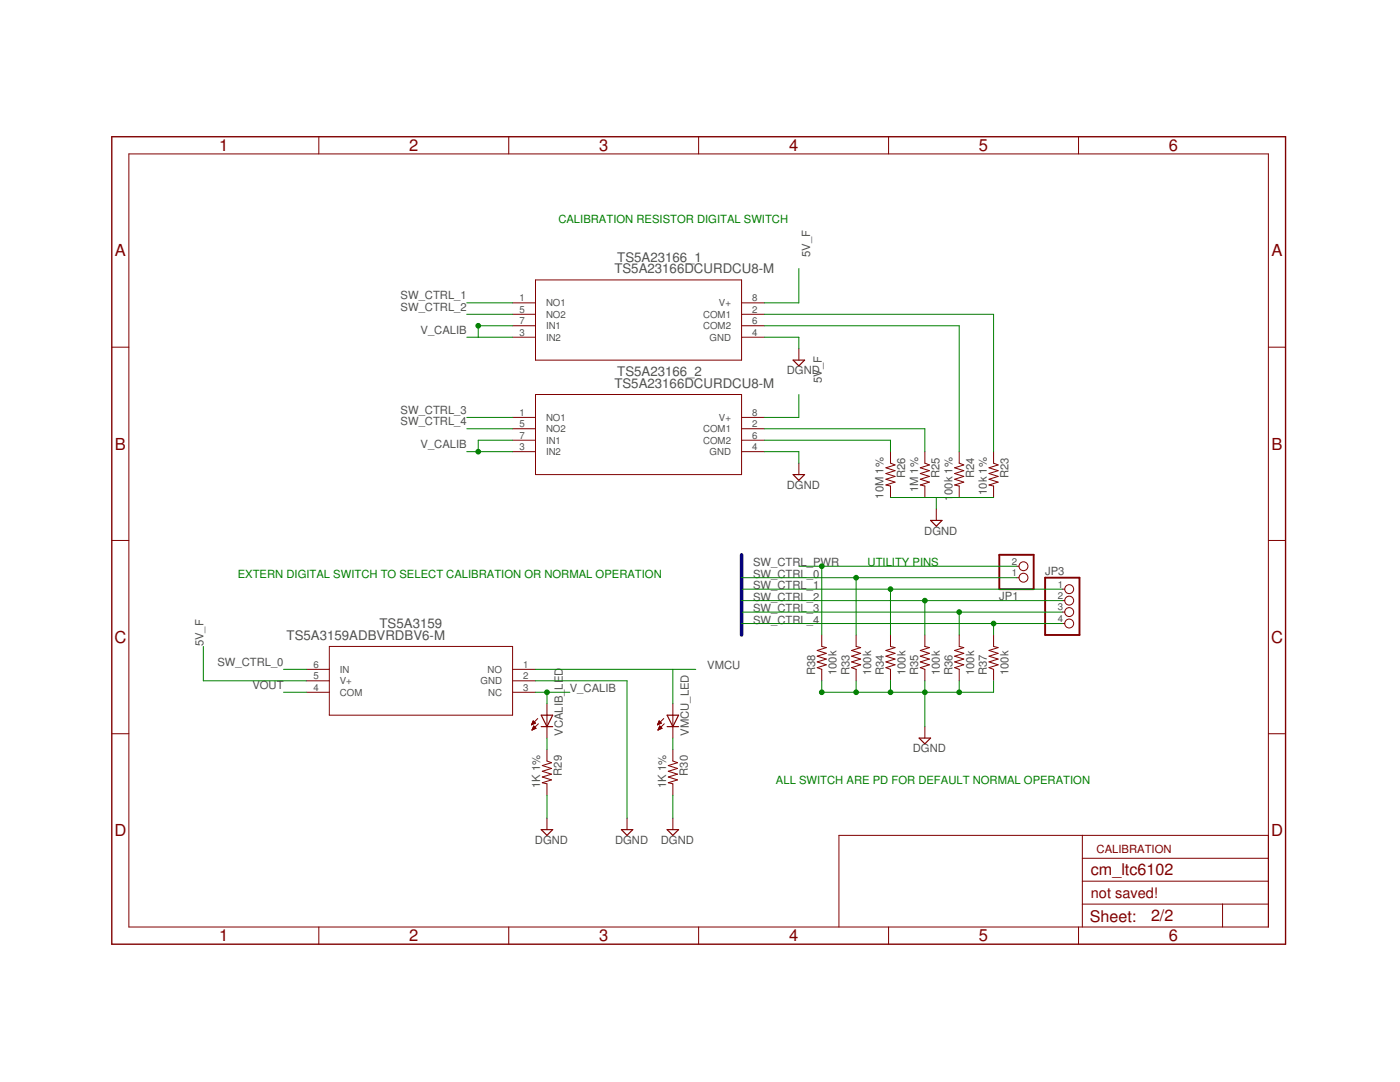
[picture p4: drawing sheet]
<svg xmlns="http://www.w3.org/2000/svg" width="279mm" height="216mm" viewBox="0 0 279 216" stroke-linecap="round" stroke-linejoin="round" font-family="sans-serif">
<g fill="none" stroke="#800000" stroke-width=".2">
<path d="M25.7 30.7h227.4v154.3h-227.4zM63.6 27.3v3.4M101.5 27.3v3.4M139.4 27.3v3.4M177.3 27.3v3.4M215.2 27.3v3.4M106.9 55.9h41.1v16h-41.1zM22.3 69.3h3.4M102.3 60.4h4.6M102.3 62.7h4.6M102.3 67.3h4.6M102.3 65h4.6"/>
<path d="M106.9 78.7h41.1v16h-41.1zM148 60.4h4.6M148 62.7h4.6M148 67.3h4.6M148 65h4.6M159.4 69.6v2.3M253.1 69.3h3.5M102.3 83.3h4.6M102.3 85.6h4.6M102.3 90.1h4.6M102.3 87.8h4.6M148 83.3h4.6"/>
<path d="M148 85.6h4.6M148 90.1h4.6M148 87.8h4.6M159.4 92.4v2.3M177.7 90.1v2.3l.9 .4-1.8 .5 1.8 .6-1.8 .6 1.8 .6-1.8 .5 1.8 .6-1.8 .6 .9 .2v2.3M184.6 90.1v2.3l.9 .4-1.8 .5 1.8 .6-1.8 .6 1.8 .6-1.8 .5 1.8 .6-1.8 .6 .9 .2v2.3M191.4 90.1v2.3l.9 .4-1.8 .5 1.8 .6-1.8 .6 1.8 .6-1.8 .5 1.8 .6-1.8 .6 .9 .2v2.3M198.3 90.1v2.3l.9 .4-1.8 .5 1.8 .6-1.8 .6 1.8 .6-1.8 .5 1.8 .6-1.8 .6 .9 .2v2.3M22.3 107.8h3.4M186.9 101.6v2.2M202.9 115.3h.4M202.9 113h.4"/>
<path d="M212 117.6h.5M212 119.8h.5M253.1 107.8h3.5M61.2 133.6h4.5M61.2 135.8h4.5M61.2 138.1h4.5M65.7 129h36.6v13.7h-36.6zM102.3 133.6h4.6M102.3 135.8h4.6M102.3 138.1h4.6M164 126.7v2.3l.9 .2-1.8 .6 1.8 .6-1.8 .5 1.8 .6-1.8 .6 1.8 .6-1.8 .5 .9 .4v2.2M170.9 126.7v2.3l.9 .2-1.9 .6 1.9 .6-1.9 .5 1.9 .6-1.9 .6 1.9 .6-1.9 .5 1 .4v2.2"/>
<path d="M177.7 126.7v2.3l.9 .2-1.8 .6 1.8 .6-1.8 .5 1.8 .6-1.8 .6 1.8 .6-1.8 .5 .9 .4v2.2M184.6 126.7v2.3l.9 .2-1.8 .6 1.8 .6-1.8 .5 1.8 .6-1.8 .6 1.8 .6-1.8 .5 .9 .4v2.2M191.4 126.7v2.3l.9 .2-1.8 .6 1.8 .6-1.8 .5 1.8 .6-1.8 .6 1.8 .6-1.8 .5 .9 .4v2.2M198.3 126.7v2.3l.9 .2-1.8 .6 1.8 .6-1.8 .5 1.8 .6-1.8 .6 1.8 .6-1.8 .5 .9 .4v2.2M212 122.1h.5M212 124.4h.5M22.3 146.4h3.4M106.1 144.6h.1M106.1 144.5h.3M106.2 144.4h.4M106.2 145.7h.1M106.2 144.3h.6"/>
<path d="M106.2 145.6h.2M106.3 144.2h.4M106.3 145.5h.4M106.3 144.1h.3M106.3 145.4h.6M106.3 144h.2M106.4 145.2h.5M106.4 143.9h.1M106.4 145.1h.4M106.4 145h.3M106.5 144.9h.1M106.5 144.9l.5 .4-.8 .4z"/>
<path d="M106.9 144.3l-.5-.5-.3 .8M106.9 144.3l-.8 .3M107.3 143.4l-1.2 1.2M107.4 144.4l-1.2 1.3M109.2 140.4v6.9M109.2 149.6v2.2l.9 .4-1.9 .6 1.9 .5-1.9 .6 1.9 .6-1.9 .5 1.9 .6-1.9 .6 1 .2v2.3M131.2 144.6h.1M131.3 144.5h.2M131.3 144.4h.5M131.3 145.7h.1M131.4 144.3h.6M131.4 145.6h.2"/>
<path d="M131.4 144.2h.5M131.4 145.5h.4M131.4 144.1h.4M131.5 145.4h.6M131.5 144h.2M131.5 145.2h.5M131.5 143.9h.1M131.6 145.1h.3M131.6 145h.2M131.6 144.9h.1M131.7 144.9l.4 .4-.8 .4zM132 144.3l-.4-.5-.4 .8"/>
<path d="M132 144.3l-.8 .3M132.5 143.4l-1.3 1.2M132.6 144.4l-1.3 1.3M134.3 140.4v6.9M134.3 149.6v2.2l.9 .4-1.8 .6 1.8 .5-1.8 .6 1.8 .6-1.8 .5 1.8 .6-1.8 .6 .9 .2v2.3M184.6 145v2.3M253.1 146.4h3.5M109.2 163.3v2.2M125.1 163.3v2.2M134.3 163.3v2.2M216 166.7v18.3M216 175.8h37.1"/>
<path d="M216 171.3h37.1M253.1 166.7h-85.7v18.3M63.6 185v3.4M101.5 185v3.4M139.4 185v3.4M177.3 185v3.4M215.2 185v3.4M216 180.4h37.1M244 180.4v4.6"/>
<circle cx="204.3" cy="115.3" r=".89"/>
<circle cx="204.3" cy="113" r=".89"/>
<circle cx="213.4" cy="119.8" r=".89"/>
<circle cx="213.4" cy="117.6" r=".89"/>
<circle cx="213.4" cy="122.1" r=".89"/>
<circle cx="213.4" cy="124.4" r=".89"/>
</g>
<path d="M22.3 27.3h234.3v161.1h-234.3z" fill="none" stroke="#800000" stroke-width=".28"/>
<path d="M158.3 71.9h2.3l-1.2 1.1zM158.3 94.7h2.3l-1.2 1.1zM185.7 103.8h2.3l-1.1 1.2zM108 142.7h2.3l-1.1 2.3zM108 145h2.3M133.1 145h2.3M133.1 142.7h2.3l-1.1 2.3zM183.4 147.3h2.3l-1.1 1.1zM108 165.5h2.3l-1.1 1.2zM124 165.5h2.3l-1.2 1.2zM133.1 165.5h2.3l-1.1 1.2z" fill="none" stroke="#800000" stroke-width=".23"/>
<path d="M199.4 110.7h6.9v6.9h-6.9zM208.6 115.3h6.8v11.4h-6.8z" fill="none" stroke="#800000" stroke-width=".38"/>
<path d="M148 110.7v16" fill="none" stroke="#000080" stroke-width=".7"/>
<g fill="none" stroke="#008000" stroke-width=".2">
<path d="M159.4 53.6v6.8h-6.8M93.2 60.4h9.1M93.2 67.3h9.1M93.2 62.7h9.1M102.3 65h-6.9v2.3M152.6 67.3h6.8v2.3M152.6 65h38.8v25.1M152.6 62.7h45.7v27.4M159.4 78.7v4.6h-6.8M93.2 83.3h9.1M93.2 90.1h9.1M93.2 85.6h9.1"/>
<path d="M102.3 87.8h-6.9v2.3M152.6 90.1h6.8v2.3M152.6 87.8h25.1v2.3M152.6 85.6h32v4.5M177.7 99.3h20.6M186.9 99.3v2.3M148 117.6h64M148 119.8h64M148 115.3h54.9M159.4 113h43.5M164 113v13.7M170.9 115.3v11.4"/>
<path d="M177.7 117.6v9.1M184.6 119.8v6.9M40.6 129v6.8h20.6M56.6 133.6h4.6M56.6 138.1h4.6M106.9 133.6h32M106.9 138.1h6.8M106.9 135.8h18.2v27.5M109.2 138.1v2.3M134.3 133.6v6.8M148 122.1h64M148 124.4h64"/>
<path d="M164 135.8v2.3h34.3v-2.3M170.9 135.8v2.3M177.7 135.8v2.3M184.6 135.8v9.2M191.4 122.1v4.6M191.4 135.8v2.3M198.3 124.4v2.3M109.2 147.3v2.3M109.2 158.7v4.6M134.3 147.3v2.3M134.3 158.7v4.6"/>
</g>
<g fill="#008000" stroke="#008000" stroke-width=".2">
<circle cx="177.7" cy="117.6" r=".47"/>
<circle cx="109.2" cy="138.1" r=".47"/>
<circle cx="95.4" cy="65" r=".47"/>
<circle cx="95.4" cy="90.1" r=".47"/>
<circle cx="184.6" cy="119.8" r=".47"/>
<circle cx="191.4" cy="122.1" r=".47"/>
<circle cx="198.3" cy="124.4" r=".47"/>
<circle cx="170.9" cy="115.3" r=".47"/>
<circle cx="164" cy="113" r=".47"/>
<circle cx="191.4" cy="138.1" r=".47"/>
<circle cx="184.6" cy="138.1" r=".47"/>
<circle cx="177.7" cy="138.1" r=".47"/>
<circle cx="164" cy="138.1" r=".47"/>
<circle cx="170.9" cy="138.1" r=".47"/>
</g>
<g font-size="3.3" fill="#800000">
<text x="43.8" y="30.2">1</text>
<text x="81.7" y="30.2">2</text>
<text x="119.6" y="30.2">3</text>
<text x="157.5" y="30.2">4</text>
<text x="195.4" y="30.2">5</text>
<text x="233.3" y="30.2">6</text>
<text x="22.9" y="51.2">A</text>
<text x="253.8" y="51.2">A</text>
<text x="22.9" y="89.7">B</text>
<text x="253.8" y="89.7">B</text>
<text x="22.8" y="128.3">C</text>
<text x="253.7" y="128.3">C</text>
<text x="22.8" y="166.9">D</text>
<text x="253.7" y="166.9">D</text>
<text x="43.8" y="187.9">1</text>
<text x="81.7" y="187.9">2</text>
<text x="119.6" y="187.9">3</text>
<text x="157.5" y="187.9">4</text>
<text x="195.4" y="187.9">5</text>
<text x="233.3" y="187.9">6</text>
</g>
<g font-size="3.2" fill="#800000">
<text x="217.7" y="174.7">cm_ltc6102</text>
<text x="217.5" y="183.9">Sheet:</text>
<text x="229.7" y="183.8">2/2</text>
</g>
<text font-size="2.9" fill="#800000" x="217.7" y="179.3">not saved!</text>
<g font-size="2.6" fill="#505050">
<text x="123.2" y="52.2">TS5A23166_1</text>
<text x="122.6" y="54.5">TS5A23166DCURDCU8-M</text>
<text x="122.6" y="77.4">TS5A23166DCURDCU8-M</text>
<text x="123.2" y="75.1">TS5A23166_2</text>
<text x="75.8" y="125.4">TS5A3159</text>
<text x="57.2" y="127.6">TS5A3159ADBVRDBV6-M</text>
</g>
<g font-size="2.2" fill="#008000">
<text x="111.4" y="44.4">CALIBRATION RESISTOR DIGITAL SWITCH</text>
<text x="173.1" y="113">UTILITY PINS</text>
<text x="47.4" y="115.3">EXTERN DIGITAL SWITCH TO SELECT CALIBRATION OR NORMAL OPERATION</text>
<text x="154.9" y="156.4">ALL SWITCH ARE PD FOR DEFAULT NORMAL OPERATION</text>
</g>
<g font-size="2.2" fill="#505050">
<text x="161.7" y="51.3" transform="rotate(-90 161.7 51.3)">5V_F</text>
<text x="79.9" y="59.8">SW_CTRL_1</text>
<text x="79.9" y="62">SW_CTRL_2</text>
<text x="83.9" y="66.6">V_CALIB</text>
<text x="157" y="74.7">DGND</text>
<text x="164" y="76.4" transform="rotate(-90 164 76.4)">5V_F</text>
<text x="79.9" y="82.6">SW_CTRL_3</text>
<text x="79.9" y="84.9">SW_CTRL_4</text>
<text x="83.9" y="89.5">V_CALIB</text>
<text x="180.7" y="95.4" transform="rotate(-90 180.7 95.4)">R26</text>
<text x="187.5" y="95.4" transform="rotate(-90 187.5 95.4)">R25</text>
<text x="194.4" y="95.4" transform="rotate(-90 194.4 95.4)">R24</text>
<text x="201.2" y="95.4" transform="rotate(-90 201.2 95.4)">R23</text>
<text x="157" y="97.6">DGND</text>
<text x="176.4" y="99.5" transform="rotate(-90 176.4 99.5)">10M 1%</text>
<text x="183.2" y="98.3" transform="rotate(-90 183.2 98.3)">1M 1%</text>
<text x="190.1" y="100" transform="rotate(-90 190.1 100)">1</text>
<text x="190.1" y="98.8" transform="rotate(-90 190.1 98.8)">00k 1%</text>
<text x="196.9" y="98.8" transform="rotate(-90 196.9 98.8)">10k 1%</text>
<text x="184.5" y="106.7">DGND</text>
<text x="150.3" y="113">SW_CTRL_PWR</text>
<text x="150.3" y="117.6">SW_CTRL_1</text>
<text x="150.3" y="119.8">SW_CTRL_2</text>
<text x="150.3" y="115.3">SW_CTRL_0</text>
<text x="199.4" y="119.7">JP1</text>
<text x="208.6" y="114.7">JP3</text>
<text x="150.3" y="122.1">SW_CTRL_3</text>
<text x="150.3" y="124.4">SW_CTRL_4</text>
<text x="40.6" y="129" transform="rotate(-90 40.6 129)">5V_F</text>
<text x="43.4" y="132.9">SW_CTRL_0</text>
<text x="50.4" y="137.5">VOUT</text>
<text x="112.3" y="137.6" transform="rotate(-90 112.3 137.6)">LED</text>
<text x="141.1" y="133.6">VMCU</text>
<text x="162.7" y="134.7" transform="rotate(-90 162.7 134.7)">R38</text>
<text x="167" y="134.7" transform="rotate(-90 167 134.7)">100k</text>
<text x="169.5" y="134.7" transform="rotate(-90 169.5 134.7)">R33</text>
<text x="173.8" y="134.7" transform="rotate(-90 173.8 134.7)">100k</text>
<text x="176.4" y="134.7" transform="rotate(-90 176.4 134.7)">R34</text>
<text x="180.7" y="134.7" transform="rotate(-90 180.7 134.7)">100k</text>
<text x="183.2" y="134.7" transform="rotate(-90 183.2 134.7)">R35</text>
<text x="187.5" y="134.7" transform="rotate(-90 187.5 134.7)">100k</text>
<text x="190.1" y="134.7" transform="rotate(-90 190.1 134.7)">R36</text>
<text x="194.4" y="134.7" transform="rotate(-90 194.4 134.7)">100k</text>
<text x="196.9" y="134.7" transform="rotate(-90 196.9 134.7)">R37</text>
<text x="201.3" y="134.7" transform="rotate(-90 201.3 134.7)">100k</text>
<text x="113.7" y="138.1">V_CALIB</text>
<text x="112.3" y="146.8" transform="rotate(-90 112.3 146.8)">VCALIB_</text>
<text x="137.5" y="146.8" transform="rotate(-90 137.5 146.8)">VMCU_LED</text>
<text x="112.1" y="154.8" transform="rotate(-90 112.1 154.8)">R29</text>
<text x="137.2" y="154.8" transform="rotate(-90 137.2 154.8)">R30</text>
<text x="182.2" y="150.1">DGND</text>
<text x="107.8" y="157.3" transform="rotate(-90 107.8 157.3)">1K 1%</text>
<text x="132.9" y="157.3" transform="rotate(-90 132.9 157.3)">1K 1%</text>
<text x="106.7" y="168.4">DGND</text>
<text x="122.7" y="168.4">DGND</text>
<text x="131.9" y="168.4">DGND</text>
</g>
<text font-size="2.2" fill="#800000" x="218.9" y="170.1">CALIBRATION</text>
<g font-size="1.9" fill="#505050">
<text x="103.7" y="60.1">1</text>
<text x="103.7" y="62.4">5</text>
<text x="103.7" y="64.7">7</text>
<text x="109" y="61.1">NO1</text>
<text x="109" y="63.4">NO2</text>
<text x="109" y="65.7">IN1</text>
<text x="140.3" y="63.4">COM1</text>
<text x="140.3" y="65.7">COM2</text>
<text x="143.5" y="61.1">V+</text>
<text x="150.1" y="62.4">2</text>
<text x="150.1" y="64.7">6</text>
<text x="150.1" y="60.1">8</text>
<text x="103.7" y="67">3</text>
<text x="109" y="68">IN2</text>
<text x="141.6" y="68">GND</text>
<text x="150.1" y="67">4</text>
<text x="103.7" y="83">1</text>
<text x="109" y="84">NO1</text>
<text x="143.5" y="84">V+</text>
<text x="150.1" y="83">8</text>
<text x="103.7" y="89.8">3</text>
<text x="103.7" y="85.2">5</text>
<text x="103.7" y="87.5">7</text>
<text x="109" y="86.3">NO2</text>
<text x="109" y="88.5">IN1</text>
<text x="140.3" y="86.3">COM1</text>
<text x="140.3" y="88.5">COM2</text>
<text x="150.1" y="85.2">2</text>
<text x="150.1" y="89.8">4</text>
<text x="150.1" y="87.5">6</text>
<text x="109" y="90.8">IN2</text>
<text x="141.6" y="90.8">GND</text>
<text x="202" y="112.7">2</text>
<text x="202" y="115">1</text>
<text x="211.1" y="117.2">1</text>
<text x="211.1" y="119.5">2</text>
<text x="211.1" y="121.8">3</text>
<text x="211.1" y="124.1">4</text>
<text x="62.5" y="137.8">4</text>
<text x="62.5" y="135.5">5</text>
<text x="62.5" y="133.2">6</text>
<text x="67.8" y="136.5">V+</text>
<text x="67.8" y="134.2">IN</text>
<text x="95.9" y="136.5">GND</text>
<text x="97.3" y="134.2">NO</text>
<text x="104.4" y="133.2">1</text>
<text x="104.4" y="135.5">2</text>
<text x="104.4" y="137.8">3</text>
<text x="67.8" y="138.8">COM</text>
<text x="97.4" y="138.8">NC</text>
</g>
</svg>
